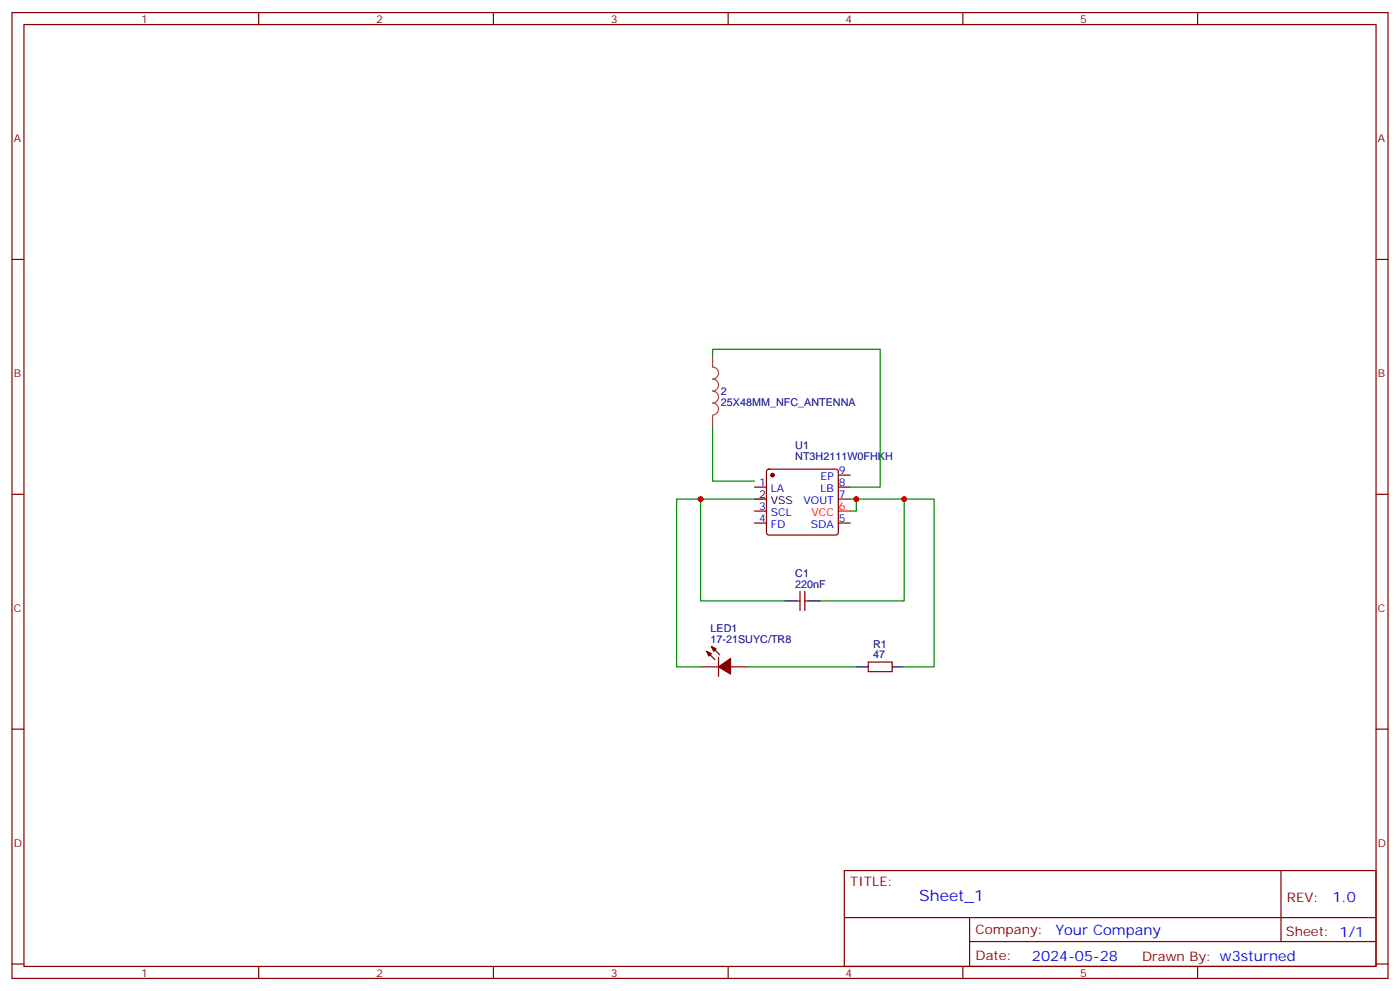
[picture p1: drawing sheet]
<svg xmlns="http://www.w3.org/2000/svg" width="412mm" height="292mm" viewBox="0 0 412 292" stroke-linecap="round" stroke-linejoin="round" font-family="sans-serif">
<g fill="none" stroke="#870000" stroke-width=".35">
<path d="M3.5 3.7h405.4v284.3h-405.4zM7.1 7.2h398.2v277.3h-398.2zM76.2 3.7v3.5M145.3 3.7v3.5M214.5 3.7v3.5M283.6 3.7v3.5M352.8 3.7v3.5M3.5 76.4h3.6M405.3 76.4h3.6M226 138.3l.5-.2h19.7l.5 .2 .2 .5v18l-.2 .5-.5 .2h-19.7l-.5-.2-.2-.5v-18zM246.9 139.9h3.6M3.5 145.5h3.6"/>
<path d="M222.2 143.4h3.6M222.2 154h3.6M222.2 150.5h3.6M246.9 143.4h3.6M246.9 146.9h3.6M246.9 154h3.6M405.3 145.5h3.6M234.6 176.9h1.1M235.7 174.1v5.6M237.1 174.1v5.6M237.1 176.9h1M206.4 196.3h5.3"/>
<path d="M208.1 191.7l2.5 2.5M209.5 190.3l2.5 2.5M211.7 193.5v5.6M215.2 196.3h5.3M255.8 194.9h7v2.8h-7zM3.5 214.7h3.6M405.3 214.7h3.6M248.7 256.3h156.6v28.2h-156.6zM377.3 256.3v20.9M248.7 270.1h156.5M285.6 277.2h119.6M285.6 270.1v14.2"/>
<path d="M3.5 283.8h3.6M76.2 284.5v3.5M145.3 284.5v3.5M214.5 284.5v3.5M283.6 284.5v3.5M352.8 284.5v3.5M405.3 283.8h3.6"/>
</g>
<path d="M246.9 150.5h3.6" fill="none" stroke="#f00" stroke-width=".35"/>
<path d="M222.2 146.9h3.6M231.1 176.9h3.5M238.1 176.9h3.6M252.2 196.3h3.6M262.8 196.3h3.5" fill="none" stroke="#000" stroke-width=".35"/>
<g fill="#870000" stroke="#870000" stroke-width=".35">
<path d="M208.1 191.7l1.4 .7-.7 .7z"/>
<path d="M209.5 190.3l1.5 .7-.7 .7z"/>
<path d="M211.7 196.3l3.5-2.4v4.5z"/>
<circle cx="227.5" cy="139.9" r=".53"/>
</g>
<path d="M209.9 104.6v-1.8h49.4v40.6h-8.8M209.9 125.8v15.8h12.3M206.4 146.9h-7.1v49.4h7.1M222.2 146.9h-15.8v30h24.7M250.5 146.9h15.8v30h-24.6M252.2 146.9v3.6h-1.7M266.3 146.9h8.9v49.4h-8.9M220.5 196.3h31.7" fill="none" stroke="#008700" stroke-width=".35"/>
<path d="M209.9 104.6v3.5a1.76 1.76 0 0 1 1.8 1.7 1.76 1.76 0 0 1-1.8 1.8 1.76 1.76 0 0 1 1.8 1.8 1.76 1.76 0 0 1-1.8 1.7 1.76 1.76 0 0 1 1.8 1.8 1.76 1.76 0 0 1-1.8 1.8 1.76 1.76 0 0 1 1.8 1.7 1.76 1.76 0 0 1-1.8 1.8M209.9 122.3v3.5" fill="none" stroke="#a64a4a" stroke-width=".35"/>
<g fill="#c00">
<circle cx="206.4" cy="146.9" r=".88"/>
<circle cx="266.3" cy="146.9" r=".88"/>
<circle cx="252.2" cy="146.9" r=".88"/>
</g>
<text font-size="4.6" fill="#00f" x="270.8" y="265.3">Sheet_1</text>
<g font-size="4.2" fill="#00f">
<text x="392.5" y="265.6">1.0</text>
<text x="310.9" y="275.1">Your Company</text>
<text x="304" y="282.9">2024-05-28</text>
</g>
<g font-size="3.9" fill="#800">
<text x="250.5" y="260.9">TITLE:</text>
<text x="379.1" y="265.6">REV:</text>
<text x="287.4" y="275.1">Company:</text>
<text x="378.7" y="275.7">Sheet: 1/1</text>
<text x="287.4" y="282.8">Date:</text>
<text x="336.4" y="282.8">Drawn By: w3sturned</text>
</g>
<g font-size="3.2" fill="#800">
<text x="41.6" y="6.7">1</text>
<text x="110.8" y="6.7">2</text>
<text x="179.9" y="6.7">3</text>
<text x="249.1" y="6.7">4</text>
<text x="318.2" y="6.7">5</text>
<text x="4.1" y="41.8">A</text>
<text x="405.9" y="41.8">A</text>
<text x="4.1" y="110.9">B</text>
<text x="405.9" y="110.9">B</text>
<text x="4.1" y="180.1">C</text>
<text x="405.9" y="180.1">C</text>
<text x="4.1" y="249.2">D</text>
<text x="405.9" y="249.2">D</text>
<text x="41.6" y="287.5">1</text>
<text x="110.8" y="287.5">2</text>
<text x="179.9" y="287.5">3</text>
<text x="249.1" y="287.5">4</text>
<text x="318.2" y="287.5">5</text>
</g>
<g font-size="3.2" fill="#000080">
<text x="212.4" y="119.5">25X48MM_NFC_ANTENNA</text>
<text x="212.4" y="116.3">2</text>
<text x="234.3" y="135.3">NT3H2111W0FHKH</text>
<text x="234.3" y="132.1">U1</text>
<text x="234.3" y="173">220nF</text>
<text x="234.3" y="169.9">C1</text>
<text x="209.3" y="189.3">17-21SUYC/TR8</text>
<text x="209.3" y="186.1">LED1</text>
<text x="257.2" y="190.7">R1</text>
<text x="257.2" y="193.9">47</text>
</g>
<g font-size="3.2" fill="#00f">
<text x="223.6" y="143.1">1</text>
<text x="241.7" y="141.3">EP</text>
<text x="247.1" y="139.5">9</text>
<text x="247.1" y="143.1">8</text>
<text x="227.1" y="144.8">LA</text>
<text x="236.7" y="148.3">VOUT</text>
<text x="241.7" y="144.8">LB</text>
<text x="247.1" y="146.6">7</text>
<text x="223.6" y="153.6">4</text>
<text x="223.6" y="150.1">3</text>
<text x="227.1" y="155.4">FD</text>
<text x="227.1" y="151.9">SCL</text>
<text x="238.9" y="155.4">SDA</text>
<text x="247.1" y="153.6">5</text>
</g>
<g font-size="3.2">
<text x="223.6" y="146.6">2</text>
<text x="227.1" y="148.3">VSS</text>
</g>
<g font-size="3.2" fill="#f00">
<text x="239" y="151.9">VCC</text>
<text x="247.1" y="150.1">6</text>
</g>
</svg>
